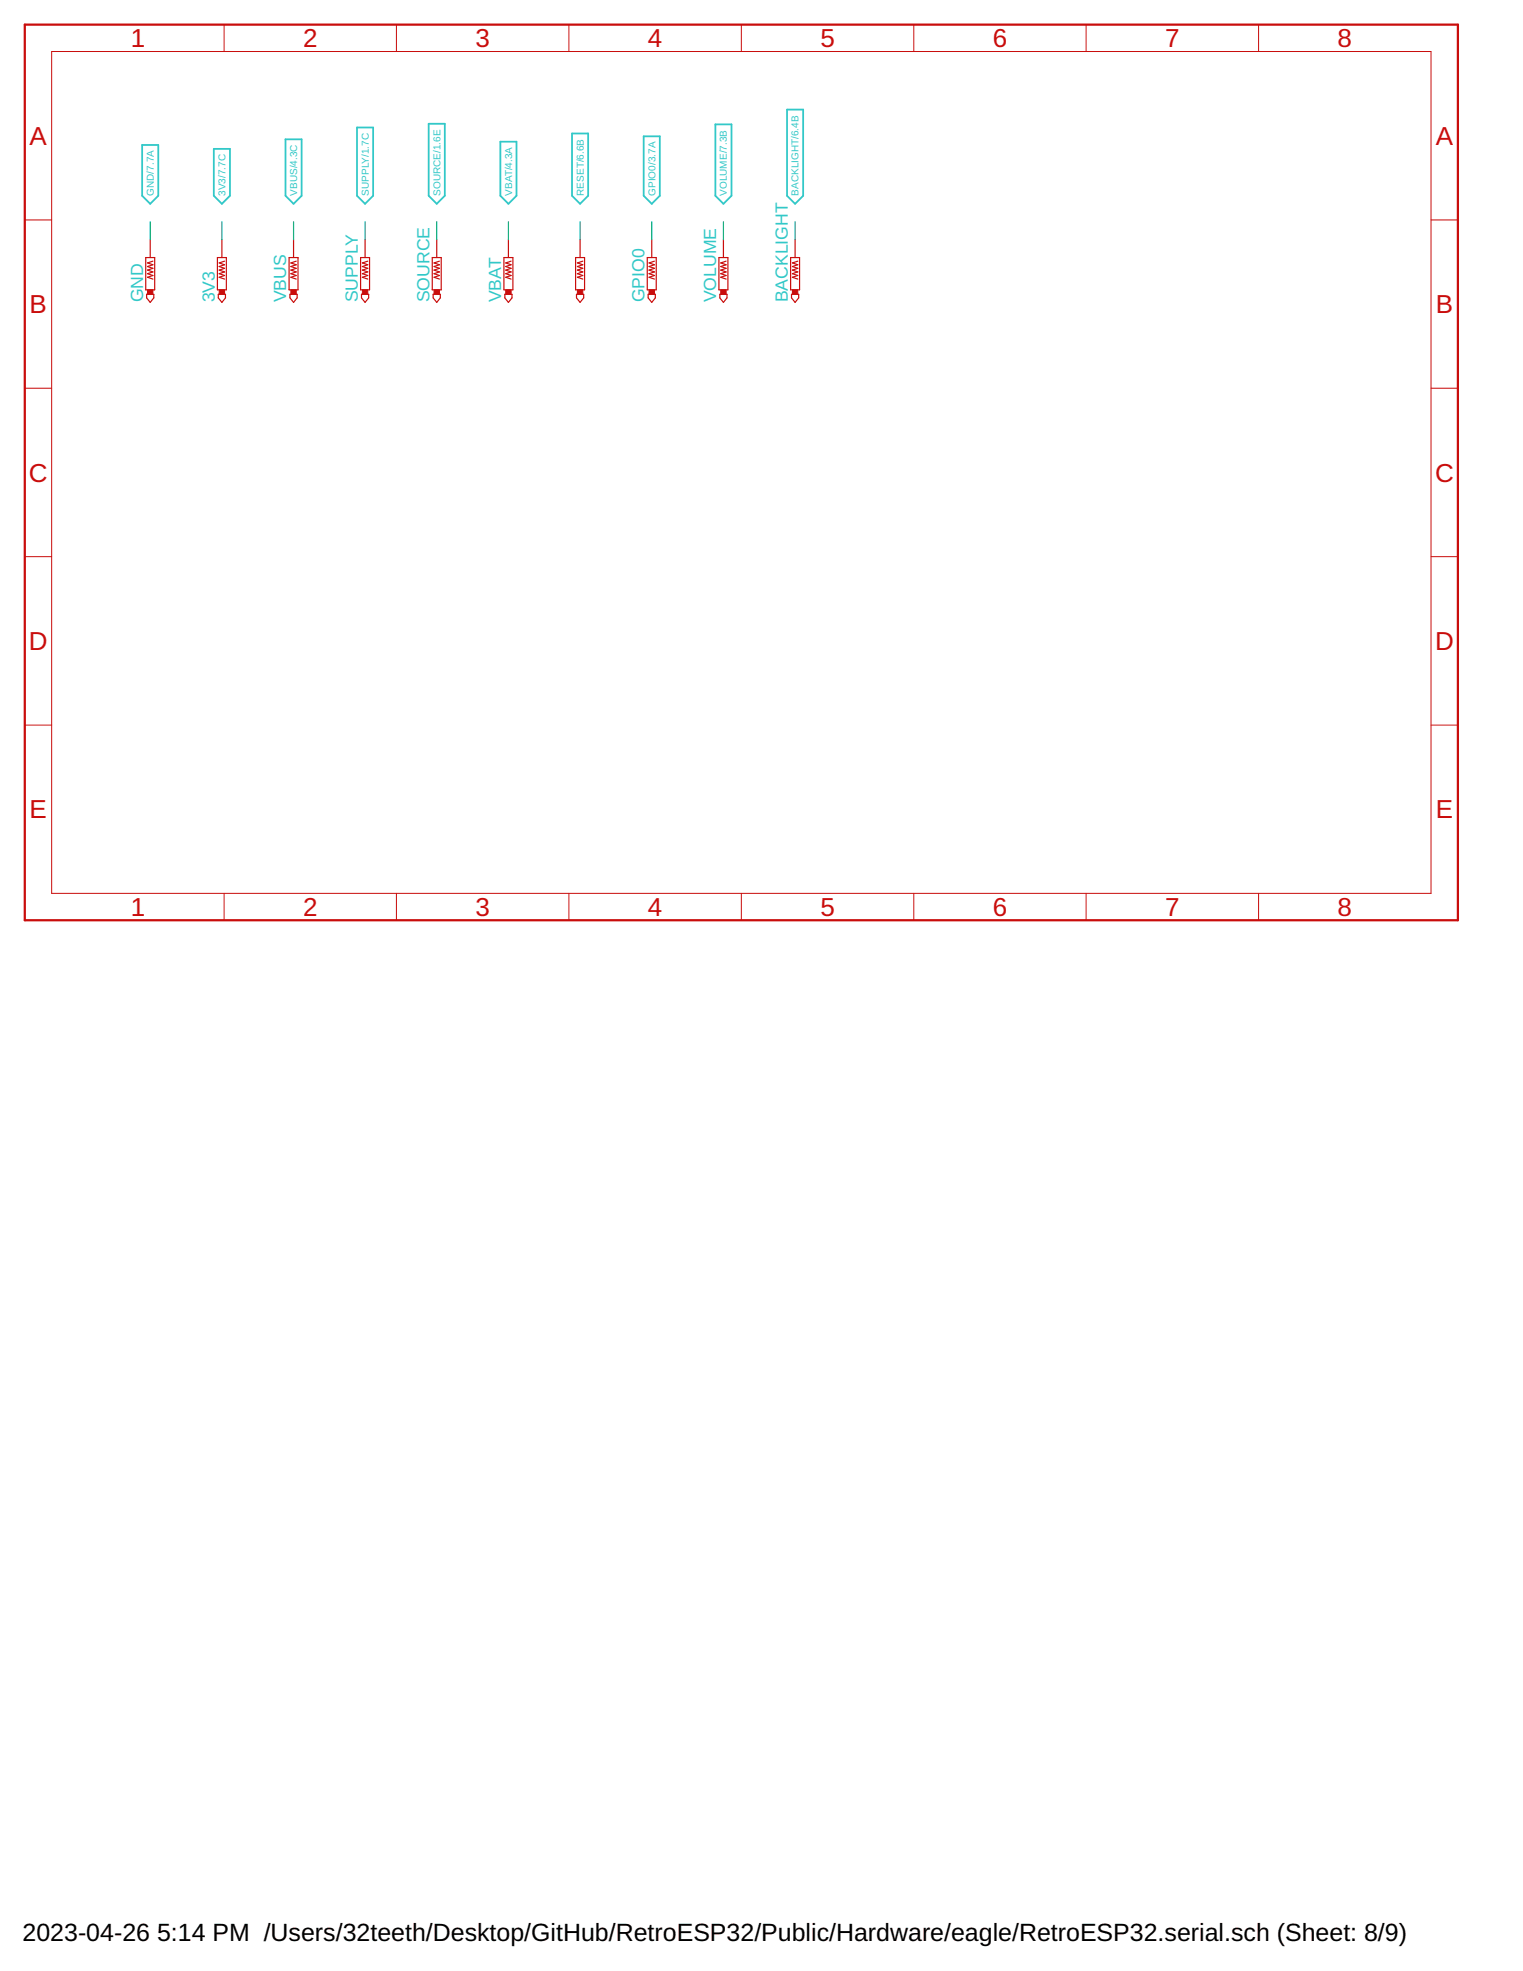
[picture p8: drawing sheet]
<svg xmlns="http://www.w3.org/2000/svg" width="216mm" height="279mm" viewBox="0 0 216 279" stroke-linecap="round" stroke-linejoin="round" font-family="sans-serif">
<path d="M40.5 19.7h2.3v8l-1.2 1.2-1.1-1.2zM50.6 18.1h2.3v9.6l-1.1 1.2-1.2-1.2zM60.8 17.5h2.3v10.2l-1.2 1.2-1.1-1.2zM81.1 18.9h2.3v8.8l-1.2 1.2-1.1-1.2zM91.2 19.3h2.3v8.4l-1.1 1.2-1.2-1.2zM101.4 17.6h2.3v10.1l-1.1 1.2-1.2-1.2zM111.6 15.5h2.3v12.2l-1.2 1.2-1.1-1.2zM20.2 20.6h2.2v7.1l-1.1 1.2-1.1-1.2zM30.3 21.1h2.3v6.6l-1.1 1.2-1.2-1.2zM70.9 20.1h2.3v7.6l-1.1 1.2-1.2-1.2z" fill="none" stroke="#32c8c8" stroke-width=".25"/>
<path d="M3.5 3.5h203.2v127h-203.2z" fill="none" stroke="#c90d0c" stroke-width=".32"/>
<g fill="none" stroke="#c90d0c" stroke-width=".14">
<path d="M7.3 7.3h195.6v119.3h-195.6zM31.8 3.5v3.8M56.2 3.5v3.8M80.6 3.5v3.8M105.1 3.5v3.8M129.5 3.5v3.8M154 3.5v3.8M178.4 3.5v3.8M3.5 31.2h3.8M202.9 31.2h3.8M3.5 55h3.8M202.9 55h3.8"/>
<path d="M3.5 78.9h3.8M202.9 78.9h3.8M3.5 102.8h3.8M202.9 102.8h3.8M31.8 126.6v3.9M56.2 126.6v3.9M80.6 126.6v3.9M105.1 126.6v3.9M129.5 126.6v3.9M154 126.6v3.9M178.4 126.6v3.9"/>
</g>
<g fill="#c90d0c" stroke="#c90d0c" stroke-width=".14">
<path d="M61.5 41.1h.8v.6h-.8z"/>
<path d="M20.9 41.1h.8v.6h-.8z"/>
<path d="M31.1 41.1h.7v.6h-.7z"/>
<path d="M41.2 41.1h.8v.6h-.8z"/>
<path d="M51.4 41.1h.7v.6h-.7z"/>
<path d="M71.7 41.1h.8v.6h-.8z"/>
<path d="M81.9 41.1h.7v.6h-.7z"/>
<path d="M92 41.1h.8v.6h-.8z"/>
<path d="M102.2 41.1h.7v.6h-.7z"/>
<path d="M112.3 41.1h.8v.6h-.8z"/>
</g>
<g fill="none" stroke="#c90d0c" stroke-width=".17">
<path d="M20.7 36.5h1.2v4.6h-1.2zM21.3 34v2.5M21.7 37l-.8 .3 .8 .2-.8 .3 .8 .2-.8 .3 .8 .2-.8 .3 .8 .3-.8 .2 .8 .3M30.8 36.5h1.3v4.6h-1.3zM31.5 34v2.5M31.8 37l-.7 .3 .7 .2-.7 .3 .7 .2-.7 .3 .7 .2-.7 .3 .7 .3-.7 .2 .7 .3M41 36.5h1.2v4.6h-1.2zM41.6 34v2.5M42 37l-.8 .3 .8 .2-.8 .3 .8 .2-.8 .3 .8 .2-.8 .3 .8 .3-.8 .2 .8 .3M51.1 36.5h1.3v4.6h-1.3zM51.8 34v2.5M52.1 37l-.7 .3 .7 .2-.7 .3 .7 .2-.7 .3 .7 .2-.7 .3 .7 .3-.7 .2 .7 .3"/>
<path d="M61.3 36.5h1.2v4.6h-1.2zM61.9 34v2.5M62.3 37l-.8 .3 .8 .2-.8 .3 .8 .2-.8 .3 .8 .2-.8 .3 .8 .3-.8 .2 .8 .3M71.4 36.5h1.3v4.6h-1.3zM72.1 34v2.5M72.5 37l-.8 .3 .8 .2-.8 .3 .8 .2-.8 .3 .8 .2-.8 .3 .8 .3-.8 .2 .8 .3M81.6 36.5h1.3v4.6h-1.3zM82.2 34v2.5M82.6 37l-.7 .3 .7 .2-.7 .3 .7 .2-.7 .3 .7 .2-.7 .3 .7 .3-.7 .2 .7 .3M91.8 36.5h1.2v4.6h-1.2zM92.4 34v2.5M92.8 37l-.8 .3 .8 .2-.8 .3 .8 .2-.8 .3 .8 .2-.8 .3 .8 .3-.8 .2 .8 .3"/>
<path d="M101.9 36.5h1.3v4.6h-1.3zM102.6 34v2.5M102.9 37l-.7 .3 .7 .2-.7 .3 .7 .2-.7 .3 .7 .2-.7 .3 .7 .3-.7 .2 .7 .3M112.1 36.5h1.2v4.6h-1.2zM112.7 34v2.5M113.1 37l-.8 .3 .8 .2-.8 .3 .8 .2-.8 .3 .8 .2-.8 .3 .8 .3-.8 .2 .8 .3M20.8 41.7h1v.5l-.5 .7-.5-.7zM30.9 41.7h1.1v.5l-.5 .7-.6-.7zM41.1 41.7h1v.5l-.5 .7-.5-.7zM51.2 41.7h1.1v.5l-.5 .7-.6-.7zM61.4 41.7h1v.5l-.5 .7-.5-.7zM71.6 41.7h1v.5l-.5 .7-.5-.7z"/>
<path d="M81.7 41.7h1v.5l-.5 .7-.5-.7zM91.9 41.7h1v.5l-.5 .7-.5-.7zM102 41.7h1.1v.5l-.5 .7-.6-.7zM112.2 41.7h1v.5l-.5 .7-.5-.7z"/>
</g>
<path d="M21.3 31.4v2.6M31.5 31.4v2.6M41.6 31.4v2.6M51.8 31.4v2.6M61.9 31.4v2.6M72.1 31.4v2.6M82.2 31.4v2.6M92.4 31.4v2.6M102.6 31.4v2.6M112.7 31.4v2.6" fill="none" stroke="#0dab76" stroke-width=".17"/>
<g font-size="3.7" fill="#c90d0c">
<text x="18.5" y="6.7">1</text>
<text x="43" y="6.7">2</text>
<text x="67.4" y="6.7">3</text>
<text x="91.9" y="6.7">4</text>
<text x="116.3" y="6.7">5</text>
<text x="140.7" y="6.7">6</text>
<text x="165.2" y="6.7">7</text>
<text x="189.6" y="6.7">8</text>
<text x="4.2" y="20.5">A</text>
<text x="203.5" y="20.5">A</text>
<text x="4.2" y="44.4">B</text>
<text x="203.5" y="44.4">B</text>
<text x="4.1" y="68.3">C</text>
<text x="203.4" y="68.3">C</text>
<text x="4.1" y="92.1">D</text>
<text x="203.4" y="92.1">D</text>
<text x="4.2" y="116">E</text>
<text x="203.5" y="116">E</text>
<text x="18.5" y="129.8">1</text>
<text x="43" y="129.8">2</text>
<text x="67.4" y="129.8">3</text>
<text x="91.9" y="129.8">4</text>
<text x="116.3" y="129.8">5</text>
<text x="140.7" y="129.8">6</text>
<text x="165.2" y="129.8">7</text>
<text x="189.6" y="129.8">8</text>
</g>
<g font-size="3.5">
<text x="3.2" y="275.2">2023-04-26</text>
<text x="22.3" y="275.2">5:14 PM /Users/32teeth/Desktop/GitHub/RetroESP32/Public/Hardware/eagle/RetroESP32.serial.sch (Sheet: 8/9)</text>
</g>
<g font-size="2.5" fill="#32c8c8">
<text x="20.3" y="42.9" transform="rotate(-90 20.3 42.9)">GND</text>
<text x="30.4" y="42.9" transform="rotate(-90 30.4 42.9)">3V3</text>
<text x="40.6" y="42.9" transform="rotate(-90 40.6 42.9)">VBUS</text>
<text x="50.7" y="42.9" transform="rotate(-90 50.7 42.9)">SUPPLY</text>
<text x="60.9" y="42.9" transform="rotate(-90 60.9 42.9)">SOURCE</text>
<text x="71.1" y="42.9" transform="rotate(-90 71.1 42.9)">VBAT</text>
<text x="91.4" y="42.9" transform="rotate(-90 91.4 42.9)">GPIO0</text>
<text x="101.5" y="42.9" transform="rotate(-90 101.5 42.9)">VOLUME</text>
<text x="111.7" y="42.9" transform="rotate(-90 111.7 42.9)">BACKLIGHT</text>
</g>
<g font-size="1.4" fill="#32c8c8">
<text x="21.8" y="27.7" transform="rotate(-90 21.8 27.7)">GND/7.7A</text>
<text x="32" y="27.7" transform="rotate(-90 32 27.7)">3V3/7.7C</text>
<text x="42.1" y="27.7" transform="rotate(-90 42.1 27.7)">VBUS/4.3C</text>
<text x="52.3" y="27.7" transform="rotate(-90 52.3 27.7)">SUPPLY/1.7C</text>
<text x="62.4" y="27.7" transform="rotate(-90 62.4 27.7)">SOURCE/1.6E</text>
<text x="72.6" y="27.7" transform="rotate(-90 72.6 27.7)">VBAT/4.3A</text>
<text x="82.7" y="27.7" transform="rotate(-90 82.7 27.7)">RESET/6.6B</text>
<text x="92.9" y="27.7" transform="rotate(-90 92.9 27.7)">GPIO0/3.7A</text>
<text x="103.1" y="27.7" transform="rotate(-90 103.1 27.7)">VOLUME/7.3B</text>
<text x="113.2" y="27.7" transform="rotate(-90 113.2 27.7)">BACKLIGHT/6.4B</text>
</g>
</svg>
